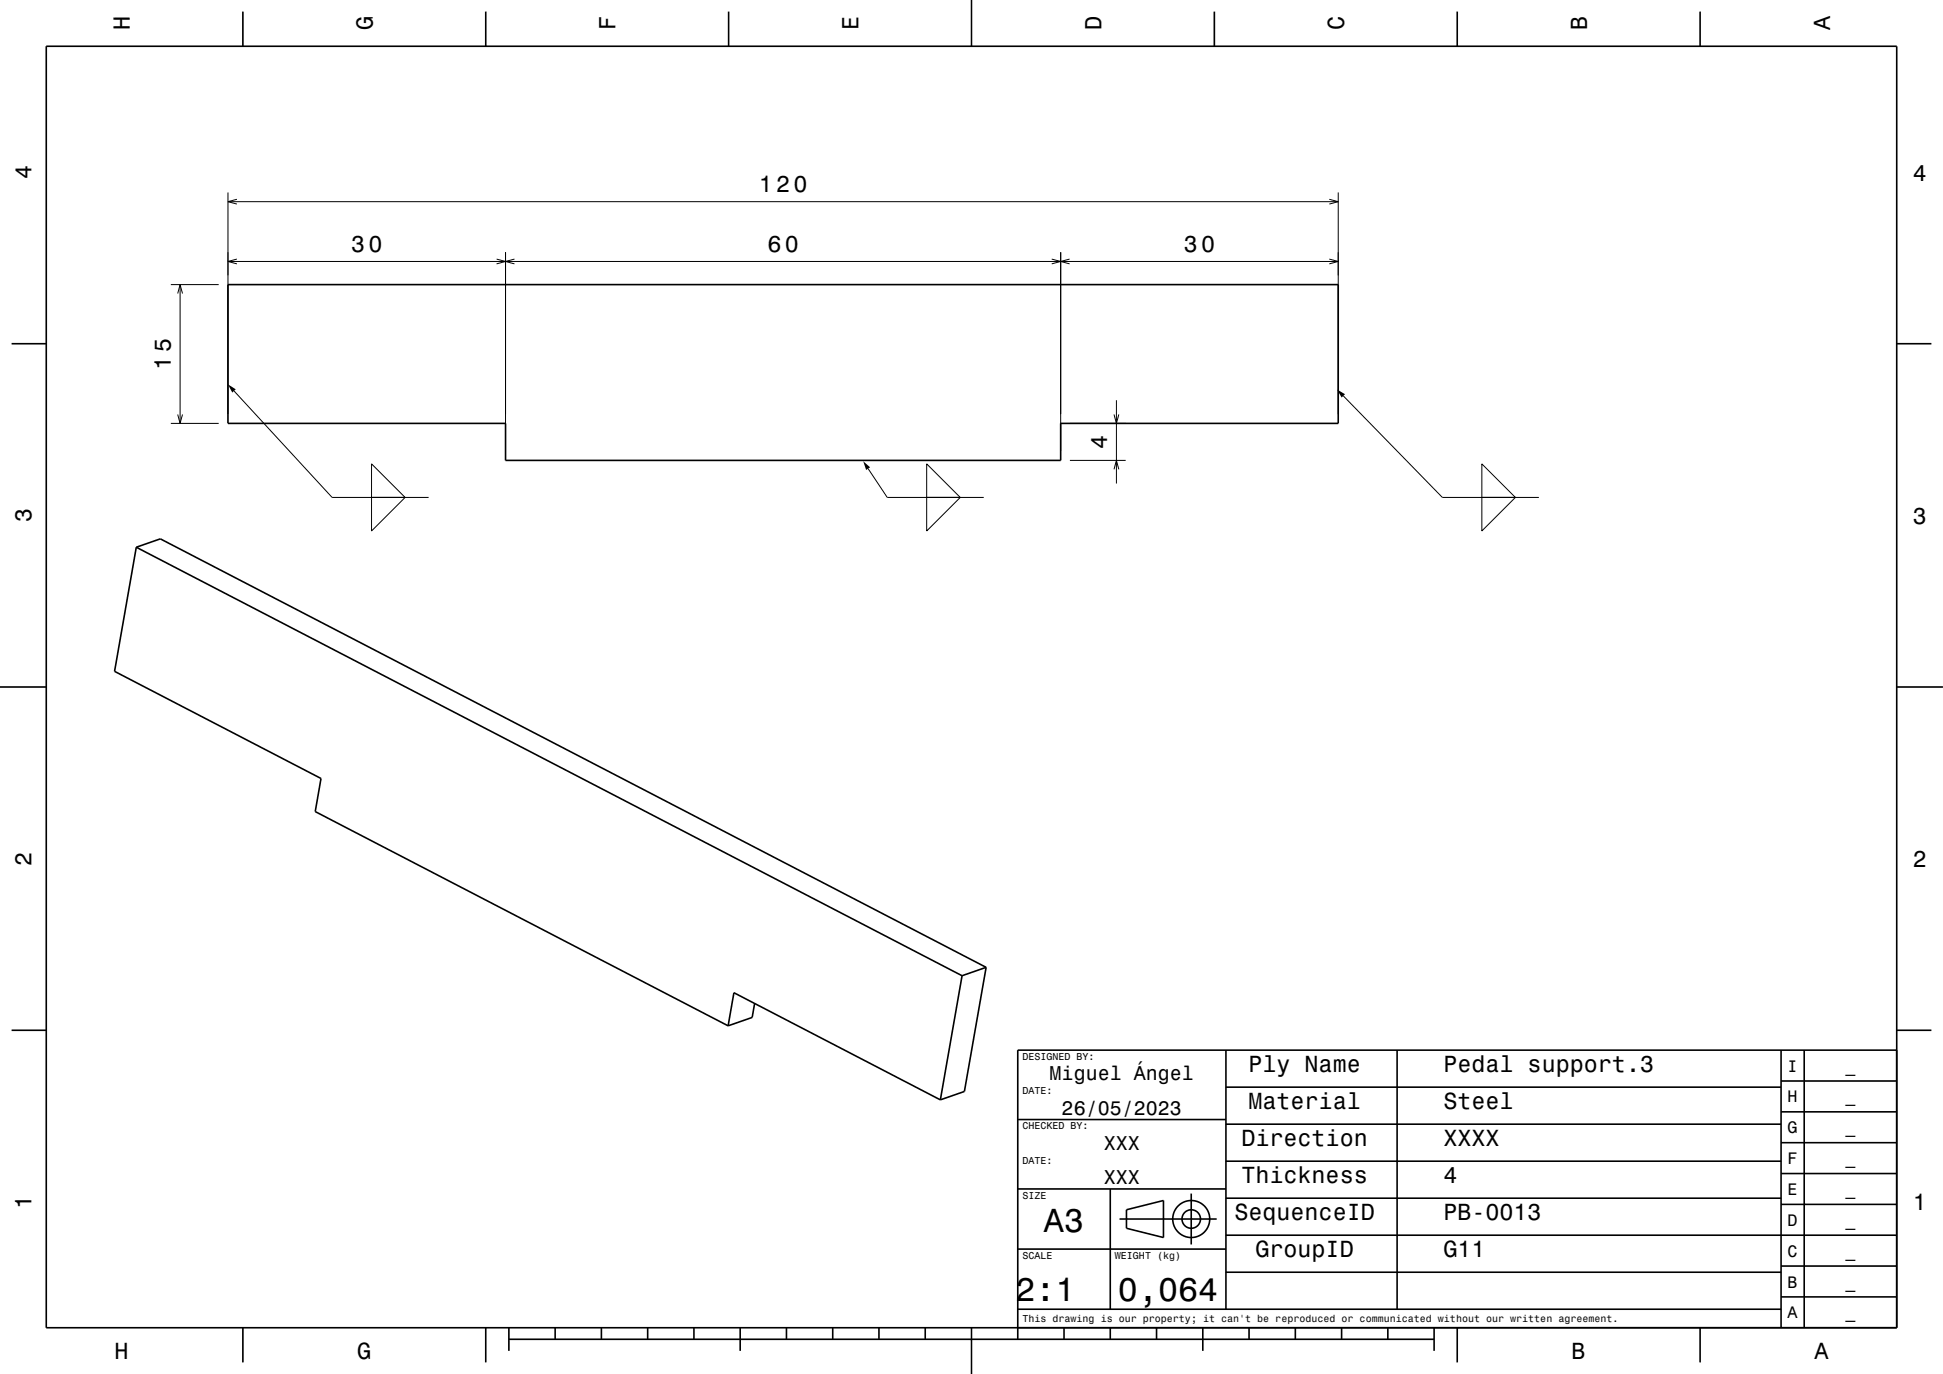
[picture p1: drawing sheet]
<svg xmlns="http://www.w3.org/2000/svg" width="420mm" height="297mm" viewBox="0 0 420 297" stroke-linecap="round" stroke-linejoin="round" font-family="sans-serif">
<g fill="none" stroke="#000" stroke-width=".22">
<path d="M49.3 41.6v47.9M49.3 43.6h240M49.3 56.5h240M51.2 43.1l-1.9 .5 1.9 .5M51.2 56l-1.9 .5 1.9 .5M107.3 56l2 .5-2 .5M109.3 54.5v43M111.2 56l-1.9 .5 1.9 .5M227.3 56l2 .5-2 .5M229.3 54.5v43M231.2 56l-1.9 .5 1.9 .5M287.3 43.1l2 .5-2 .5"/>
<path d="M287.3 56l2 .5-2 .5M289.3 41.6v47.9M36.9 61.5h10.4M38.4 63.5l.5-2 .5 2M38.9 61.5v30M36.9 91.5h10.4M38.4 89.6l.5 1.9 .5-1.9M50.6 84.5l21.2 23h20.9M231.3 99.5h12M231.3 91.5h12M240.8 89.6l.5 1.9 .5-1.9M241.3 86.5v18"/>
<path d="M290.4 85.6l21.4 21.9h20.9M80.3 100.3l7.3 7.2h-7.3zM80.3 107.5h7.3l-7.3 7.3zM187.7 101.3l4.1 6.2h20.9M200.3 100.3l7.3 7.2h-7.3zM200.3 107.5h7.3l-7.3 7.3zM240.8 101.5l.5-2 .5 2M320.3 100.3l7.3 7.2h-7.3zM320.3 107.5h7.3l-7.3 7.3z"/>
</g>
<g fill="none" stroke="#000" stroke-width=".35">
<path d="M10 10h400v277h-400zM52.5 2.5v7.5M105 2.5v7.5M157.5 2.5v7.5M210 0v10M262.5 2.5v7.5M315 2.5v7.5M367.5 2.5v7.5M2.5 74.3h7.5M49.3 61.5h240v30h-60v8h-120v-8h-60zM410 74.3h7.5M29.5 118.3l-4.7 26.8 44.6 23.2-1.3 7.1 89.3 46.3"/>
<path d="M29.5 118.3l5.2-1.8 178.5 92.6M29.5 118.3l178.5 92.6M0 148.5h10M410 148.5h10M163.1 216.9l-.5 3-5.2 1.8M208 210.9l-4.7 26.8M213.2 209.1l-5.2 1.8M213.2 209.1l-4.7 26.8-5.2 1.8M2.5 222.7h7.5M157.4 221.7l1.2-7.1 44.7 23.1M265 235h120M265 227v56"/>
<path d="M302 227v56M385 233.7h25M385 227v60M390 227v60M410 222.7h7.5M410 227h-190v62.5M220 257h45M220 242h45M240 257v26M257.5 258v11M265 259h120M265 251h120"/>
<path d="M265 243h120M385 253.7h25M385 247h25M385 240.3h25M220 270h45M242 263.5h21M243.5 261.5l8-2v8l-8-2zM265 275h120M265 267h145M385 273.7h25M385 260.3h25M52.5 287v7.5"/>
<path d="M105 287v7.5M110 289.5h200M110 287v5M120 287v2.5M130 287v2.5M140 287v2.5M150 287v2.5M160 287v5M170 287v2.5M180 287v2.5M190 287v2.5M200 287v2.5"/>
<path d="M210 287v10M220 283h165M230 287v2.5M240 287v2.5M250 287v2.5M260 287v5M270 287v2.5M280 287v2.5M290 287v2.5M300 287v2.5M310 287v5M315 287v7.5"/>
<path d="M367.5 287v7.5M385 280.3h25"/>
<circle cx="257.5" cy="263.5" r="2"/>
<circle cx="257.5" cy="263.5" r="4"/>
</g>
<g fill="#000">
<path d="M49.3 83.1l1.7 1.1-.8 .7z" fill-rule="evenodd"/>
<path d="M289 84.2l1.7 1-.7 .7z" fill-rule="evenodd"/>
<path d="M186.6 99.7l1.5 1.3-.9 .6z" fill-rule="evenodd"/>
</g>
<g font-size="7.2">
<text x="225.7" y="266.3">A3</text>
<text x="219.5" y="281.3">2:1</text>
<text x="241.7" y="281.3">0,064</text>
</g>
<g font-size="5">
<text x="28.1" y="6.5" transform="rotate(-90 28.1 6.5)">H</text>
<text x="80.6" y="6.5" transform="rotate(-90 80.6 6.5)">G</text>
<text x="133.1" y="6.5" transform="rotate(-90 133.1 6.5)">F</text>
<text x="185.6" y="6.5" transform="rotate(-90 185.6 6.5)">E</text>
<text x="238.1" y="6.5" transform="rotate(-90 238.1 6.5)">D</text>
<text x="290.6" y="6.5" transform="rotate(-90 290.6 6.5)">C</text>
<text x="343.1" y="6.5" transform="rotate(-90 343.1 6.5)">B</text>
<text x="395.6" y="6.5" transform="rotate(-90 395.6 6.5)">A</text>
<text x="6.8" y="38.7" transform="rotate(-90 6.8 38.7)">4</text>
<text x="164" y="41.6">120</text>
<text x="413.5" y="39">4</text>
<text x="75.9" y="54.5">30</text>
<text x="165.9" y="54.5">60</text>
<text x="255.9" y="54.5">30</text>
<text x="36.9" y="79.9" transform="rotate(-90 36.9 79.9)">15</text>
<text x="239.3" y="97" transform="rotate(-90 239.3 97)">4</text>
<text x="6.8" y="112.9" transform="rotate(-90 6.8 112.9)">3</text>
<text x="413.5" y="113.2">3</text>
<text x="6.8" y="187.1" transform="rotate(-90 6.8 187.1)">2</text>
<text x="413.5" y="187.4">2</text>
<text x="269.9" y="231.8">Ply Name</text>
<text x="312" y="231.8">Pedal support.3</text>
<text x="269.9" y="239.8">Material</text>
<text x="312" y="239.8">Steel</text>
<text x="268.3" y="247.8">Direction</text>
<text x="312" y="247.8">XXXX</text>
<text x="268.3" y="255.8">Thickness</text>
<text x="312" y="255.8">4</text>
<text x="6.8" y="261.3" transform="rotate(-90 6.8 261.3)">1</text>
<text x="266.8" y="263.8">SequenceID</text>
<text x="312" y="263.8">PB-0013</text>
<text x="413.5" y="261.6">1</text>
<text x="271.4" y="271.8">GroupID</text>
<text x="312" y="271.8">G11</text>
<text x="24.7" y="293.8">H</text>
<text x="77.2" y="293.8">G</text>
<text x="339.7" y="293.8">B</text>
<text x="392.2" y="293.8">A</text>
</g>
<g font-size="4.3">
<text x="226.9" y="233.5">Miguel Ángel</text>
<text x="229.5" y="241">26/05/2023</text>
<text x="238.6" y="248.5">XXX</text>
<text x="238.6" y="256">XXX</text>
</g>
<g font-size="3.6">
<text x="386.4" y="231.6">I</text>
<text x="398.9" y="231.6">_</text>
<text x="386.4" y="238.3">H</text>
<text x="398.9" y="238.3">_</text>
<text x="386.4" y="245">G</text>
<text x="398.9" y="245">_</text>
<text x="386.4" y="251.6">F</text>
<text x="398.9" y="251.6">_</text>
<text x="386.4" y="258.3">E</text>
<text x="398.9" y="258.3">_</text>
<text x="386.4" y="265">D</text>
<text x="398.9" y="265">_</text>
<text x="386.4" y="271.6">C</text>
<text x="398.9" y="271.6">_</text>
<text x="386.4" y="278.3">B</text>
<text x="398.9" y="278.3">_</text>
<text x="386.4" y="285">A</text>
<text x="398.9" y="285">_</text>
</g>
<g font-size="2.2">
<text x="221" y="229.1">DESIGNED BY:</text>
<text x="221" y="236.6">DATE:</text>
<text x="221" y="244.1">CHECKED BY:</text>
<text x="221" y="251.6">DATE:</text>
<text x="221" y="259.1">SIZE</text>
<text x="221" y="272.1">SCALE</text>
<text x="241" y="272.1">WEIGHT (kg)</text>
<text x="221" y="285.8">This drawing is our property; it can't be reproduced or communicated without our written agreement.</text>
</g>
</svg>
